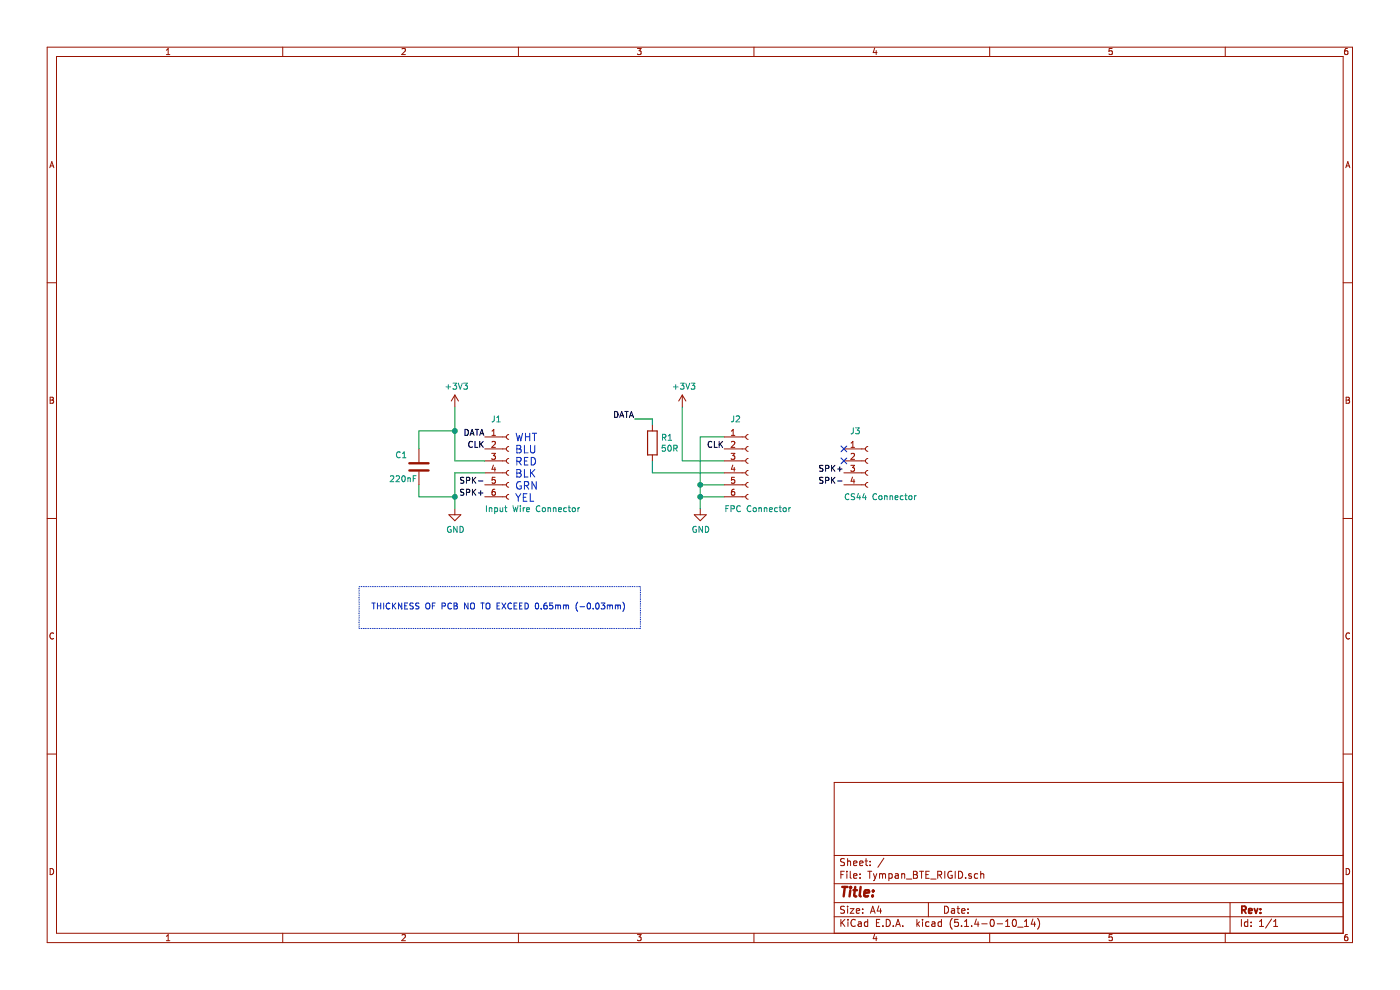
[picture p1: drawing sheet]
EESchema Schematic File Version 4
LIBS:Tympan_BTE_RIGID-cache
EELAYER 30 0
EELAYER END
$Descr A4 11693 8268
encoding utf-8
Sheet 1 1
Title ""
Date ""
Rev ""
Comp ""
Comment1 ""
Comment2 ""
Comment3 ""
Comment4 ""
$EndDescr
$Comp
L Connector:Conn_01x06_Female J2
U 1 1
P 6250 3850
F 0 "J2" H 6100 4200 50  0000 L CNN
F 1 "FPC Connector" H 6050 3450 50  0000 L CNN
F 2 "Tympan_BTE_RIGID:10062827-0410EDHLF" H 6250 3850 50  0001 C CNN
F 3 "~" H 6250 3850 50  0001 C CNN
	1    6250 3850
	1    0    0    -1  
$EndComp
$Comp
L Connector:Conn_01x06_Female J1
U 1 1
P 4250 3850
F 0 "J1" H 4100 4200 50  0000 L CNN
F 1 "Input Wire Connector" H 4050 3450 50  0000 L CNN
F 2 "Tympan_BTE_RIGID:BTE_INPUT" H 4250 3850 50  0001 C CNN
F 3 "~" H 4250 3850 50  0001 C CNN
	1    4250 3850
	1    0    0    -1  
$EndComp
$Comp
L Connector:Conn_01x04_Female J3
U 1 1
P 7250 3850
F 0 "J3" H 7100 4100 50  0000 L CNN
F 1 "CS44 Connector" H 7050 3550 50  0000 L CNN
F 2 "Tympan_BTE_RIGID:CS44" H 7250 3850 50  0001 C CNN
F 3 "~" H 7250 3850 50  0001 C CNN
	1    7250 3850
	1    0    0    -1  
$EndComp
$Comp
L power:GND #PWR04
U 1 1
P 5850 4250
F 0 "#PWR04" H 5850 4000 50  0001 C CNN
F 1 "GND" H 5855 4077 50  0000 C CNN
F 2 "" H 5850 4250 50  0001 C CNN
F 3 "" H 5850 4250 50  0001 C CNN
	1    5850 4250
	1    0    0    -1  
$EndComp
$Comp
L power:GND #PWR02
U 1 1
P 3800 4250
F 0 "#PWR02" H 3800 4000 50  0001 C CNN
F 1 "GND" H 3805 4077 50  0000 C CNN
F 2 "" H 3800 4250 50  0001 C CNN
F 3 "" H 3800 4250 50  0001 C CNN
	1    3800 4250
	1    0    0    -1  
$EndComp
$Comp
L power:+3V3 #PWR01
U 1 1
P 3800 3400
F 0 "#PWR01" H 3800 3250 50  0001 C CNN
F 1 "+3V3" H 3815 3573 50  0000 C CNN
F 2 "" H 3800 3400 50  0001 C CNN
F 3 "" H 3800 3400 50  0001 C CNN
	1    3800 3400
	1    0    0    -1  
$EndComp
$Comp
L power:+3V3 #PWR03
U 1 1
P 5700 3400
F 0 "#PWR03" H 5700 3250 50  0001 C CNN
F 1 "+3V3" H 5715 3573 50  0000 C CNN
F 2 "" H 5700 3400 50  0001 C CNN
F 3 "" H 5700 3400 50  0001 C CNN
	1    5700 3400
	1    0    0    -1  
$EndComp
Text Label 5300 3500 2    50   ~ 0
DATA
Text Label 6050 3750 2    50   ~ 0
CLK
Wire Wire Line
	5850 4250 5850 4150
Wire Wire Line
	6050 4050 5850 4050
Connection ~ 5850 4050
Wire Wire Line
	6050 4150 5850 4150
Connection ~ 5850 4150
Wire Wire Line
	5850 4150 5850 4050
NoConn ~ 7050 3750
NoConn ~ 7050 3850
Text Label 7050 4050 2    50   ~ 0
SPK-
Text Label 7050 3950 2    50   ~ 0
SPK+
Text Label 4050 4050 2    50   ~ 0
SPK-
Text Label 4050 4150 2    50   ~ 0
SPK+
Text Label 4050 3750 2    50   ~ 0
CLK
Text Label 4050 3650 2    50   ~ 0
DATA
Wire Wire Line
	3800 4250 3800 4150
Wire Wire Line
	3800 3400 3800 3600
Wire Wire Line
	5850 3650 6050 3650
Wire Wire Line
	5850 3650 5850 4050
Wire Wire Line
	5700 3850 6050 3850
Wire Wire Line
	5700 3400 5700 3850
$Comp
L Device:C C1
U 1 1
P 3500 3900
F 0 "C1" H 3300 4000 50  0000 L CNN
F 1 "220nF" H 3250 3800 50  0000 L CNN
F 2 "Capacitor_SMD:C_0201_0603Metric" H 3538 3750 50  0001 C CNN
F 3 "~" H 3500 3900 50  0001 C CNN
	1    3500 3900
	1    0    0    -1  
$EndComp
Wire Wire Line
	3500 3750 3500 3600
Wire Wire Line
	3500 3600 3800 3600
Connection ~ 3800 3600
Wire Wire Line
	3500 4050 3500 4150
Wire Wire Line
	3500 4150 3800 4150
Connection ~ 3800 4150
$Comp
L Device:R R1
U 1 1
P 5450 3700
F 0 "R1" H 5520 3746 50  0000 L CNN
F 1 "50R" H 5520 3655 50  0000 L CNN
F 2 "Resistor_SMD:R_0201_0603Metric" V 5380 3700 50  0001 C CNN
F 3 "~" H 5450 3700 50  0001 C CNN
	1    5450 3700
	1    0    0    -1  
$EndComp
Wire Wire Line
	5450 3550 5450 3500
Wire Wire Line
	5450 3500 5300 3500
Wire Wire Line
	5450 3850 5450 3950
Wire Wire Line
	5450 3950 6050 3950
Wire Wire Line
	3800 3950 4050 3950
Wire Wire Line
	3800 3950 3800 4150
Wire Wire Line
	3800 3850 4050 3850
Wire Wire Line
	3800 3600 3800 3850
Text Notes 4300 4200 0    63   ~ 0
WHT\nBLU\nRED\nBLK\nGRN\nYEL
Text Notes 3100 5100 0    50   ~ 0
THICKNESS OF PCB NO TO EXCEED 0.65mm (-0.03mm)
Wire Notes Line
	3000 4900 5350 4900
Wire Notes Line
	5350 4900 5350 5250
Wire Notes Line
	5350 5250 3000 5250
Wire Notes Line
	3000 5250 3000 4900
$EndSCHEMATC
